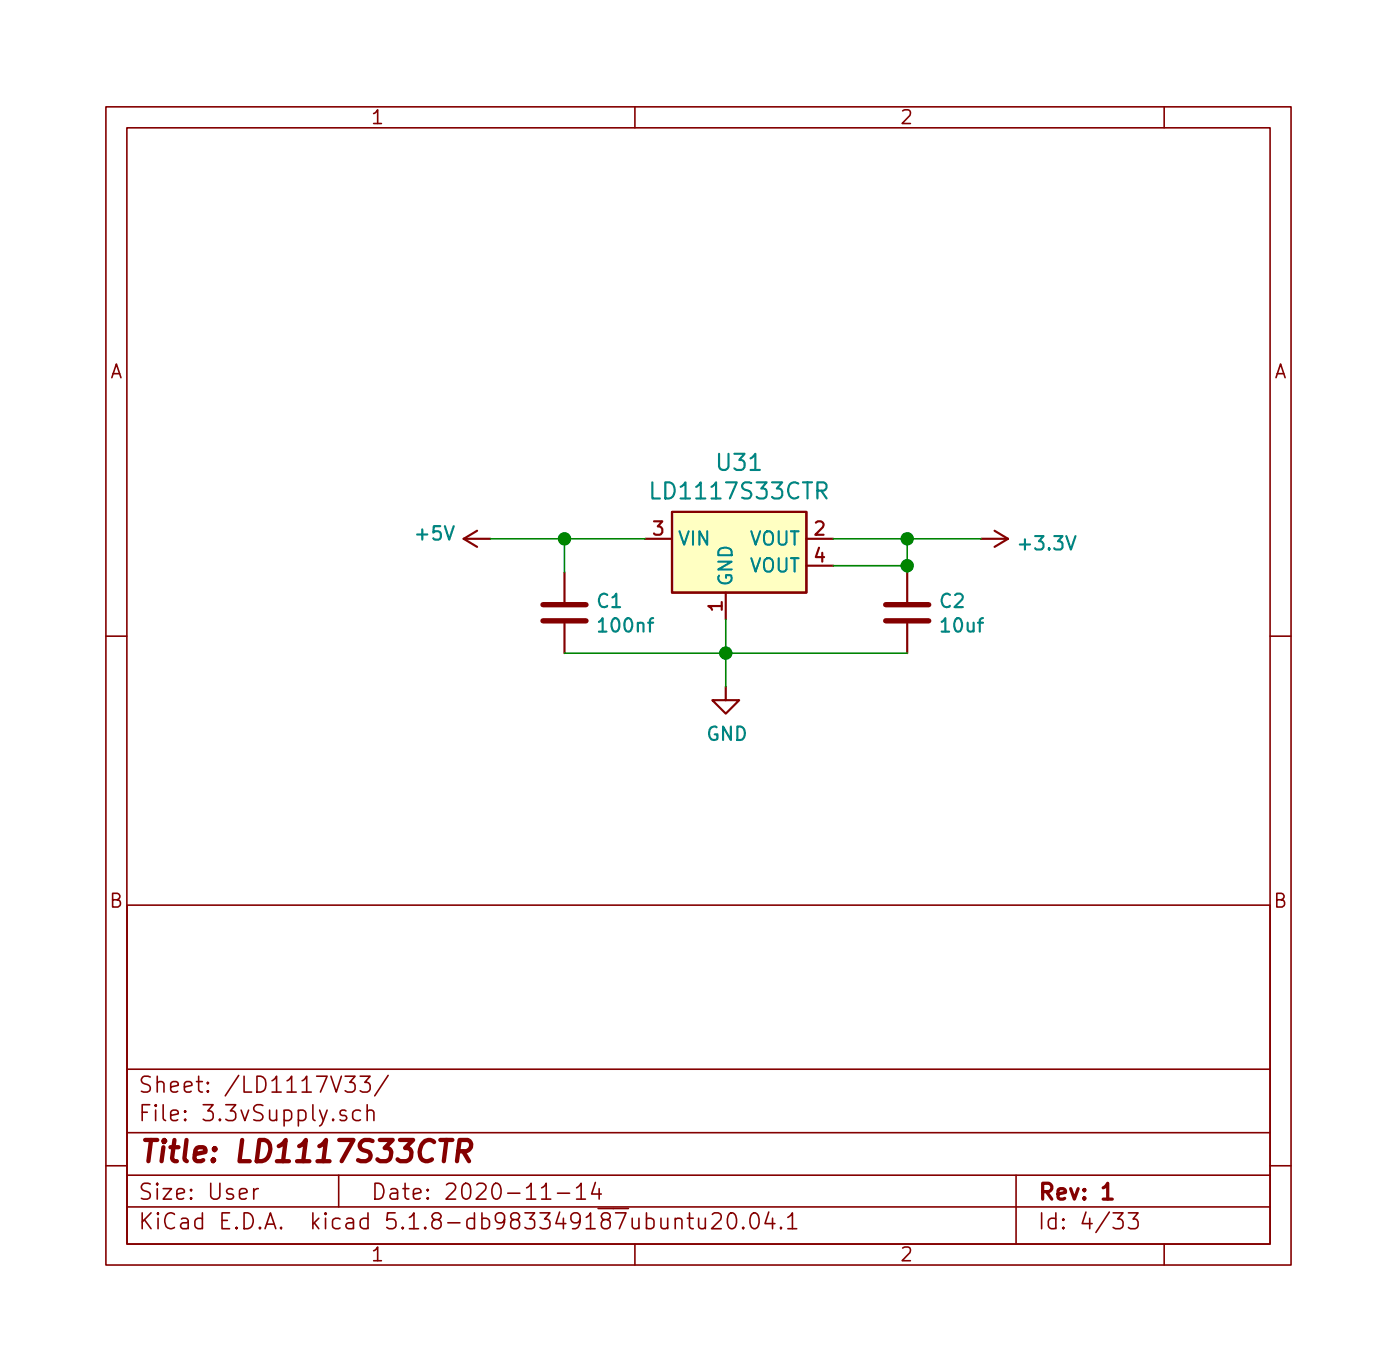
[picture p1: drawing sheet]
EESchema Schematic File Version 4
EELAYER 30 0
EELAYER END
$Descr User 5197 5094
encoding utf-8
Sheet 4 33
Title "LD1117S33CTR"
Date "2020-11-14"
Rev "1"
Comp ""
Comment1 ""
Comment2 ""
Comment3 ""
Comment4 ""
$EndDescr
$Comp
L dk_PMIC-Voltage-Regulators-Linear:LD1117S33CTR U31
U 1 1
P 2700 2000
F 0 "U31" H 2750 2287 60  0000 C CNN
F 1 "LD1117S33CTR" H 2750 2181 60  0000 C CNN
F 2 "digikey-footprints:SOT-223" H 2900 2200 60  0001 L CNN
F 3 "http://www.st.com/content/ccc/resource/technical/document/datasheet/99/3b/7d/91/91/51/4b/be/CD00000544.pdf/files/CD00000544.pdf/jcr:content/translations/en.CD00000544.pdf" H 2900 2300 60  0001 L CNN
F 4 "497-1241-1-ND" H 2900 2400 60  0001 L CNN "Digi-Key_PN"
F 5 "LD1117S33CTR" H 2900 2500 60  0001 L CNN "MPN"
F 6 "Integrated Circuits (ICs)" H 2900 2600 60  0001 L CNN "Category"
F 7 "PMIC - Voltage Regulators - Linear" H 2900 2700 60  0001 L CNN "Family"
F 8 "http://www.st.com/content/ccc/resource/technical/document/datasheet/99/3b/7d/91/91/51/4b/be/CD00000544.pdf/files/CD00000544.pdf/jcr:content/translations/en.CD00000544.pdf" H 2900 2800 60  0001 L CNN "DK_Datasheet_Link"
F 9 "/product-detail/en/stmicroelectronics/LD1117S33CTR/497-1241-1-ND/586241" H 2900 2900 60  0001 L CNN "DK_Detail_Page"
F 10 "IC REG LINEAR 3.3V 800MA SOT223" H 2900 3000 60  0001 L CNN "Description"
F 11 "STMicroelectronics" H 2900 3100 60  0001 L CNN "Manufacturer"
F 12 "Active" H 2900 3200 60  0001 L CNN "Status"
	1    2700 2000
	1    0    0    -1  
$EndComp
Wire Wire Line
	1825 2000 2100 2000
$Comp
L power:GND #PWR0220
U 1 1
P 2700 2550
F 0 "#PWR0220" H 2700 2300 50  0001 C CNN
F 1 "GND" H 2705 2377 50  0000 C CNN
F 2 "" H 2700 2550 50  0001 C CNN
F 3 "" H 2700 2550 50  0001 C CNN
	1    2700 2550
	1    0    0    -1  
$EndComp
Wire Wire Line
	2700 2300 2700 2425
$Comp
L Device:C C1
U 1 1
P 2100 2275
F 0 "C1" H 2215 2321 50  0000 L CNN
F 1 "100nf" H 2215 2230 50  0000 L CNN
F 2 "Capacitor_SMD:C_0805_2012Metric" H 2138 2125 50  0001 C CNN
F 3 "~" H 2100 2275 50  0001 C CNN
	1    2100 2275
	1    0    0    -1  
$EndComp
$Comp
L Device:C C2
U 1 1
P 3375 2275
F 0 "C2" H 3490 2321 50  0000 L CNN
F 1 "10uf" H 3490 2230 50  0000 L CNN
F 2 "Capacitor_SMD:C_0805_2012Metric" H 3413 2125 50  0001 C CNN
F 3 "~" H 3375 2275 50  0001 C CNN
	1    3375 2275
	1    0    0    -1  
$EndComp
Wire Wire Line
	2100 2425 2700 2425
Connection ~ 2700 2425
Wire Wire Line
	2700 2425 2700 2550
Wire Wire Line
	3375 2425 2700 2425
Wire Wire Line
	3100 2000 3375 2000
Wire Wire Line
	3375 2000 3375 2100
Wire Wire Line
	3375 2000 3650 2000
Connection ~ 3375 2000
Wire Wire Line
	2100 2125 2100 2000
Connection ~ 2100 2000
Wire Wire Line
	2100 2000 2400 2000
Wire Wire Line
	3100 2100 3375 2100
Connection ~ 3375 2100
Wire Wire Line
	3375 2100 3375 2125
$Comp
L power:+5V #PWR0219
U 1 1
P 1825 2000
F 0 "#PWR0219" H 1825 1850 50  0001 C CNN
F 1 "+5V" V 1840 2128 50  0000 L CNN
F 2 "" H 1825 2000 50  0001 C CNN
F 3 "" H 1825 2000 50  0001 C CNN
	1    1825 2000
	0    -1   -1   0   
$EndComp
$Comp
L power:+3.3V #PWR0221
U 1 1
P 3650 2000
F 0 "#PWR0221" H 3650 1850 50  0001 C CNN
F 1 "+3.3V" V 3665 2128 50  0000 L CNN
F 2 "" H 3650 2000 50  0001 C CNN
F 3 "" H 3650 2000 50  0001 C CNN
	1    3650 2000
	0    1    1    0   
$EndComp
$EndSCHEMATC
